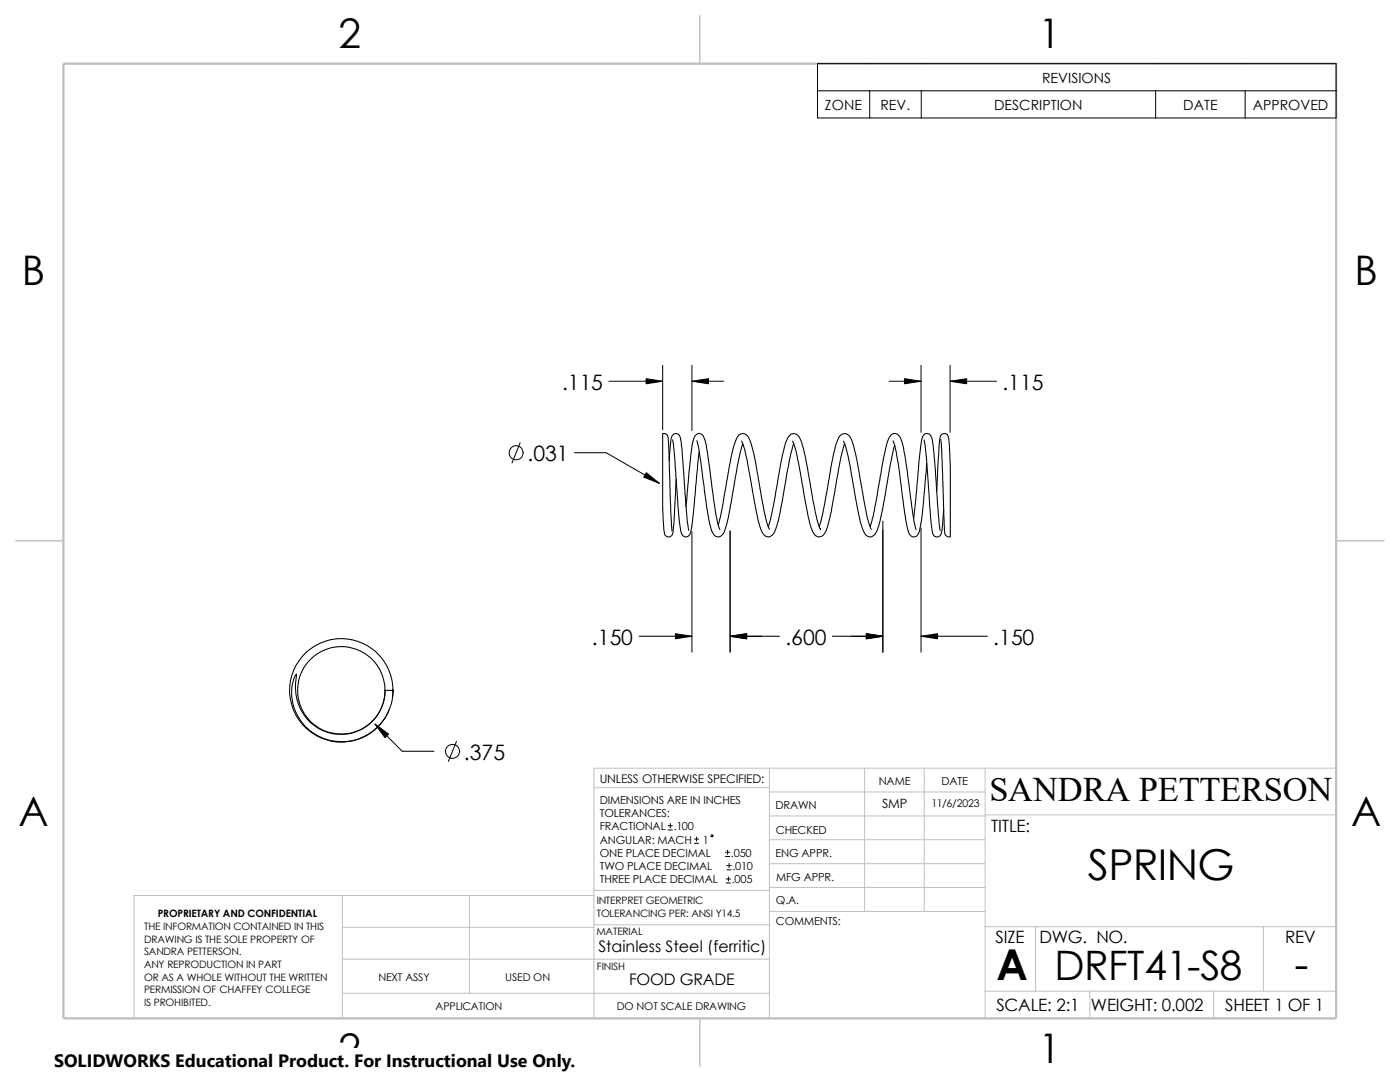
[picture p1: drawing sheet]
<svg xmlns="http://www.w3.org/2000/svg" width="279mm" height="216mm" viewBox="0 0 279 216" stroke-linecap="round" stroke-linejoin="round" font-family="sans-serif">
<g fill="none" stroke="#c0c0c0" stroke-width=".2">
<path d="M118.5 157.2h35M153.5 153.3v49.9M153.5 158h43.1M172.6 153.3v28.6M184.4 153.3v28.6M196.6 153.3v49.9M266.7 153.3h-148.2v49.9M68.3 178.7v24.5M93.7 178.7v19.5M118.5 178.7h-91.7v24.5M118.5 177.7h35.1M153.5 167.6h43.1"/>
<path d="M153.5 162.8h43.1M153.5 172.3h43.1M153.5 177.1h43.1M196.6 162.6h70.1M68.3 198.2h85.2M68.3 191.4h85.2M68.3 185h50.2M118.5 184.5h35.1M153.6 181.9h43M196.6 197.8h70.1M196.6 184.9h70.1M206.7 184.9v12.9"/>
<path d="M217.5 197.8v5.4M242.2 197.8v5.4M252.1 184.9v12.9"/>
</g>
<path d="M139.7 3.1v9.6M3.1 107.9h9.6M266.7 107.9h9.5M139.7 203.2v9.5" fill="none" stroke="#c0c0c0" stroke-width=".21"/>
<path d="M12.7 12.7h254v190.5h-254z" fill="none" stroke="#c0c0c0" stroke-width=".47"/>
<g fill="none" stroke="#000" stroke-width=".21">
<path d="M132.2 86.5a.93 .93 0 0 1 1.2 1.2l.7 18.3M132.2 86.6v15l.3 3.9a1.5 1.5 0 0 0 .7 1.6 .96 .96 0 0 0 1.1-1.2l.7-10.3M133.6 91.9v-.5a15.9 15.9 0 0 1 .6-4.5 .96 .96 0 0 1 1.1-.3 .96 .96 0 0 1 .5 1.1l.3 1.9 1.1 14.5 .3 1.7M134.2 87.8l.5 3.6 .4 6.7a41.3 41.3 0 0 0 .9 8.4 .97 .97 0 0 0 1.2 .6 .97 .97 0 0 0 .7-1.1l.3-2 1.3-13.9M139.1 87.9l.5 2.3 .9 6.8a47.7 47.7 0 0 0 1.7 9.3 1.17 1.17 0 0 0 1.1 .8 1.17 1.17 0 0 0 1.1-.8 60 60 0 0 0 2.2-10.1l.1-.6a42.6 42.6 0 0 1 1.6-7M148 88a40.6 40.6 0 0 1 2 8.9 54.6 54.6 0 0 0 2.1 9.3 1.28 1.28 0 0 0 1.2 .9 1.28 1.28 0 0 0 1.3-.9 59.5 59.5 0 0 0 2.1-9.7l.8-4.6 .9-3.3M158.2 88.1a35.3 35.3 0 0 1 1.9 8.5 43.8 43.8 0 0 0 2.2 9.7 1.28 1.28 0 0 0 1.3 .8 1.28 1.28 0 0 0 1.2-1 73.1 73.1 0 0 0 2.2-10.7l.8-3.9 .8-2.9M168.3 88.1h.1a49.5 49.5 0 0 1 2 9.4l.6 3.4a17.4 17.4 0 0 0 1.7 5.7 1.25 1.25 0 0 0 1.3 .5 1.25 1.25 0 0 0 .9-1 59.3 59.3 0 0 0 2.3-10.3l.8-4.7 .6-2.2M178.2 88a55 55 0 0 1 1.9 11l1 6.2a2.02 2.02 0 0 0 1.2 1.9 1.57 1.57 0 0 0 1.3-1.7l.7-5.3 .7-7.6M184.4 87.8l.5 3.8 .5 7.2a45.4 45.4 0 0 0 .7 7.7 .88 .88 0 0 0 1 .7 .88 .88 0 0 0 .8-.9l.4-4.6M187.7 87.7l.3 2.5 .5 15.4 .1 1a.67 .67 0 0 0 1.1 .4v-14.1l-.3-4.8a1.24 1.24 0 0 0-1.1-1.6 1.07 1.07 0 0 0-.8 1.3l-.6 10.2M136.9 101.1l.3-3.8a61 61 0 0 1 1.3-9.9 1.02 1.02 0 0 1 1.1-.9 1.02 1.02 0 0 1 .9 1 78.6 78.6 0 0 1 1.7 10.2 31.7 31.7 0 0 0 1.5 8"/>
<path d="M143.3 104.8l.9-3.8 1-5.6a32.4 32.4 0 0 1 1.9-8.1 1.24 1.24 0 0 1 1.3-.8 1.24 1.24 0 0 1 1.1 1 51.4 51.4 0 0 1 2.2 10.1l1.2 6.2 .7 1.8M153.3 105.1l1.1-4.3 .8-4.4a47.4 47.4 0 0 1 1.9-8.9 1.32 1.32 0 0 1 1.4-1 1.32 1.32 0 0 1 1.2 1.2 59.4 59.4 0 0 1 2.2 10.2 30.2 30.2 0 0 0 1.8 7.7M163.5 105.1l.7-2.4 .9-4.8a64.8 64.8 0 0 1 2.1-10.1 1.37 1.37 0 0 1 1.2-1.3 1.37 1.37 0 0 1 1.5 1.1 65.5 65.5 0 0 1 2.1 9.5 45.1 45.1 0 0 0 1.8 8.4l.1 .1M173.7 105.1a129.3 129.3 0 0 0 2.6-13.7l.3-1.1a7.8 7.8 0 0 1 1.2-3.5 1.24 1.24 0 0 1 1.3-.2 1.24 1.24 0 0 1 .7 1.1 73.4 73.4 0 0 1 1.8 10.3l.8 5.9 .4 1.8M182.3 103.5l.7-7.2a64.8 64.8 0 0 1 1.1-9.2 .96 .96 0 0 1 1.1-.6 .96 .96 0 0 1 .8 .9l.4 3 .9 12.6 .3 2.9M76.8 137.8h1.7M76.8 137.8a8.9 8.9 0 0 1-8 8.7 8.9 8.9 0 0 1-9.6-7.1 16.3 16.3 0 0 1 0-4.9h-.1a9.2 9.2 0 0 0 3.6 11.9 10.2 10.2 0 0 0 15.7-8.6M78.4 137.5v.3M78.4 138a10.3 10.3 0 0 0-14.1-9.8 10.3 10.3 0 0 0-3.5 16.8 10.3 10.3 0 0 0 16.8-3.3M78.4 137.8l-.1 1.4"/>
<circle cx="68.1" cy="137.7" r="8.7"/>
</g>
<g fill="none" stroke="#000" stroke-width=".2">
<path d="M163.2 12.7h103.5v10.8h-103.5zM163.2 18.1h103.5M173.6 18.1v5.4M183.9 18.1v5.4M230.6 18.1v5.4M248.5 18.1v5.4M121.5 76.1h10.7M132.2 72.9v12.9M138.1 72.9v13M138.1 76.1h6.3M177.5 76.1h6.3M183.8 72.9v13.4"/>
<path d="M189.6 76.1h9.3M189.6 72.9v13.4M103.8 88.3l-1.6 4.1M114.6 90.3h6.4l10.6 6.1M138.1 106.1v24M145.7 105.9v24.2M176.2 104v26.1M183.8 105.4v24.7M127.6 127h10.5M145.7 127h9.9M166.1 127h10.1M183.8 127h13.3"/>
<path d="M74.8 144.5l5.5 5.4h6.3M91.1 147.9l-1.6 4M133.3 165.6h.9M133.3 164.8h.9M133.8 164.3v.9M138.6 168.3h.8M138.6 167.4h.8M139 167v.9M144.8 170.9h.8M144.8 170.1h.8M144.9 176.2h.9M144.9 175.4h.9"/>
<path d="M145.1 173.6h.8M145.1 172.7h.8M145.2 169.6v.9M145.4 175v.8M145.5 172.3v.8"/>
<circle cx="103" cy="90.3" r="1.41"/>
<circle cx="90.3" cy="149.9" r="1.4"/>
<circle cx="142.1" cy="166.8" r=".2"/>
</g>
<path d="M128.9 75.6l3.3 .5-3.3 .5zM138.1 76.1l3.3-.5v1zM180.5 75.6l3.3 .5-3.3 .5zM189.6 76.1l3.3-.5v1zM129 94.3l2.6 2.1-3.1-1.2zM134.8 126.4l3.3 .6-3.3 .5zM145.7 127l3.3-.6v1.1zM172.9 126.4l3.3 .6-3.3 .5zM183.8 127l3.3-.6v1.1zM74.8 144.5l2.8 2-.8 .7z" fill="#000" stroke="#000" stroke-width=".2"/>
<path d="M10.8 209.2h104.1v6.7h-104.1z" fill="#fff"/>
<g font-size="8.5">
<text x="217.1" y="175.5">SPRING</text>
<text x="198.8" y="195.5">A</text>
<text x="258.4" y="195.3">-</text>
</g>
<g font-size="8.1">
<text x="67.6" y="9.7">2</text>
<text x="207.3" y="9.7">1</text>
<text x="4.4" y="56.9">B</text>
<text x="270.3" y="56.9">B</text>
<text x="3.7" y="164.9">A</text>
<text x="269.7" y="164.9">A</text>
<text x="210.4" y="195.5">DRFT41-S8</text>
<text x="67.6" y="212.1">2</text>
<text x="207.3" y="212.1">1</text>
</g>
<text font-size="6.9" x="197.5" y="159.8">SANDRA PETTERSON</text>
<g font-size="4.2">
<text x="112.2" y="77.7">.115</text>
<text x="200.1" y="77.7">.115</text>
<text x="105.3" y="92">.031</text>
<text x="118.1" y="128.7">.150</text>
<text x="156.7" y="128.7">.600</text>
<text x="198.2" y="128.7">.150</text>
<text x="92.6" y="151.6">.375</text>
</g>
<text font-size="3.6" x="10.8" y="213">SOLIDWORKS Educational Product. For Instructional Use Only.</text>
<g font-size="3.4">
<text x="197.8" y="166">TITLE:</text>
<text x="198.7" y="188.1">SIZE</text>
<text x="207.5" y="188.1">DWG. NO.</text>
<text x="256.5" y="188.2">REV</text>
<text x="198.8" y="201.7">SCALE: 2:1</text>
<text x="217.7" y="201.8">WEIGHT: 0.002</text>
<text x="244.5" y="201.7">SHEET 1 OF 1</text>
</g>
<g font-size="3.2">
<text x="119.4" y="189.9">Stainless Steel (ferritic)</text>
<text x="125.6" y="196.6">FOOD GRADE</text>
</g>
<g font-size="2.8">
<text x="208" y="16.5">REVISIONS</text>
<text x="164.6" y="21.9">ZONE</text>
<text x="175.7" y="21.9">REV.</text>
<text x="198.4" y="21.9">DESCRIPTION</text>
<text x="236.1" y="21.9">DATE</text>
<text x="250" y="21.9">APPROVED</text>
</g>
<text font-size="2.5" x="176.1" y="161.3">SMP</text>
<text font-size="2.4" x="119.7" y="156.2">UNLESS OTHERWISE SPECIFIED:</text>
<g font-size="2.2">
<text x="119.7" y="160.4">DIMENSIONS ARE IN INCHES</text>
<text x="154.8" y="161.5">DRAWN</text>
<text x="175.4" y="156.7">NAME</text>
<text x="187.9" y="156.7">DATE</text>
<text x="119.7" y="163">TOLERANCES:</text>
<text x="119.7" y="165.7">FRACTIONAL</text>
<text x="134.5" y="165.7">.100</text>
<text x="154.8" y="166.3">CHECKED</text>
<text x="119.7" y="173.6">TWO PLACE DECIMAL</text>
<text x="119.7" y="168.3">ANGULAR: MACH</text>
<text x="119.7" y="170.9">ONE PLACE DECIMAL</text>
<text x="140.3" y="168.3">1</text>
<text x="145.9" y="170.9">.050</text>
<text x="146.2" y="173.6">.010</text>
<text x="154.8" y="171">ENG APPR.</text>
<text x="119.7" y="176.3">THREE PLACE DECIMAL</text>
<text x="146" y="176.3">.005</text>
<text x="154.9" y="175.7">MFG APPR.</text>
<text x="154.9" y="184.7">COMMENTS:</text>
<text x="154.9" y="180.5">Q.A.</text>
</g>
<g font-size="2.1">
<text x="185.9" y="161">11/6/2023</text>
<text x="75.5" y="195.7">NEXT ASSY</text>
<text x="100.8" y="195.7">USED ON</text>
<text x="86.9" y="201.5">APPLICATION</text>
<text x="123.1" y="201.6">DO NOT SCALE DRAWING</text>
</g>
<g font-size="2">
<text x="28.7" y="185.6">THE INFORMATION CONTAINED IN THIS</text>
<text x="31.5" y="183">PROPRIETARY AND CONFIDENTIAL</text>
<text x="119.1" y="182.9">TOLERANCING PER: ANSI Y14.5</text>
<text x="119.1" y="180.4">INTERPRET GEOMETRIC</text>
<text x="28.7" y="188.1">DRAWING IS THE SOLE PROPERTY OF</text>
<text x="28.7" y="190.6">SANDRA PETTERSON.</text>
<text x="119" y="186.6">MATERIAL</text>
<text x="28.7" y="193.2">ANY REPRODUCTION IN PART</text>
<text x="28.7" y="195.7">OR AS A WHOLE WITHOUT THE WRITTEN</text>
<text x="119.1" y="193.5">FINISH</text>
<text x="28.7" y="200.7">IS PROHIBITED.</text>
<text x="28.7" y="198.2">PERMISSION OF CHAFFEY COLLEGE</text>
</g>
</svg>
